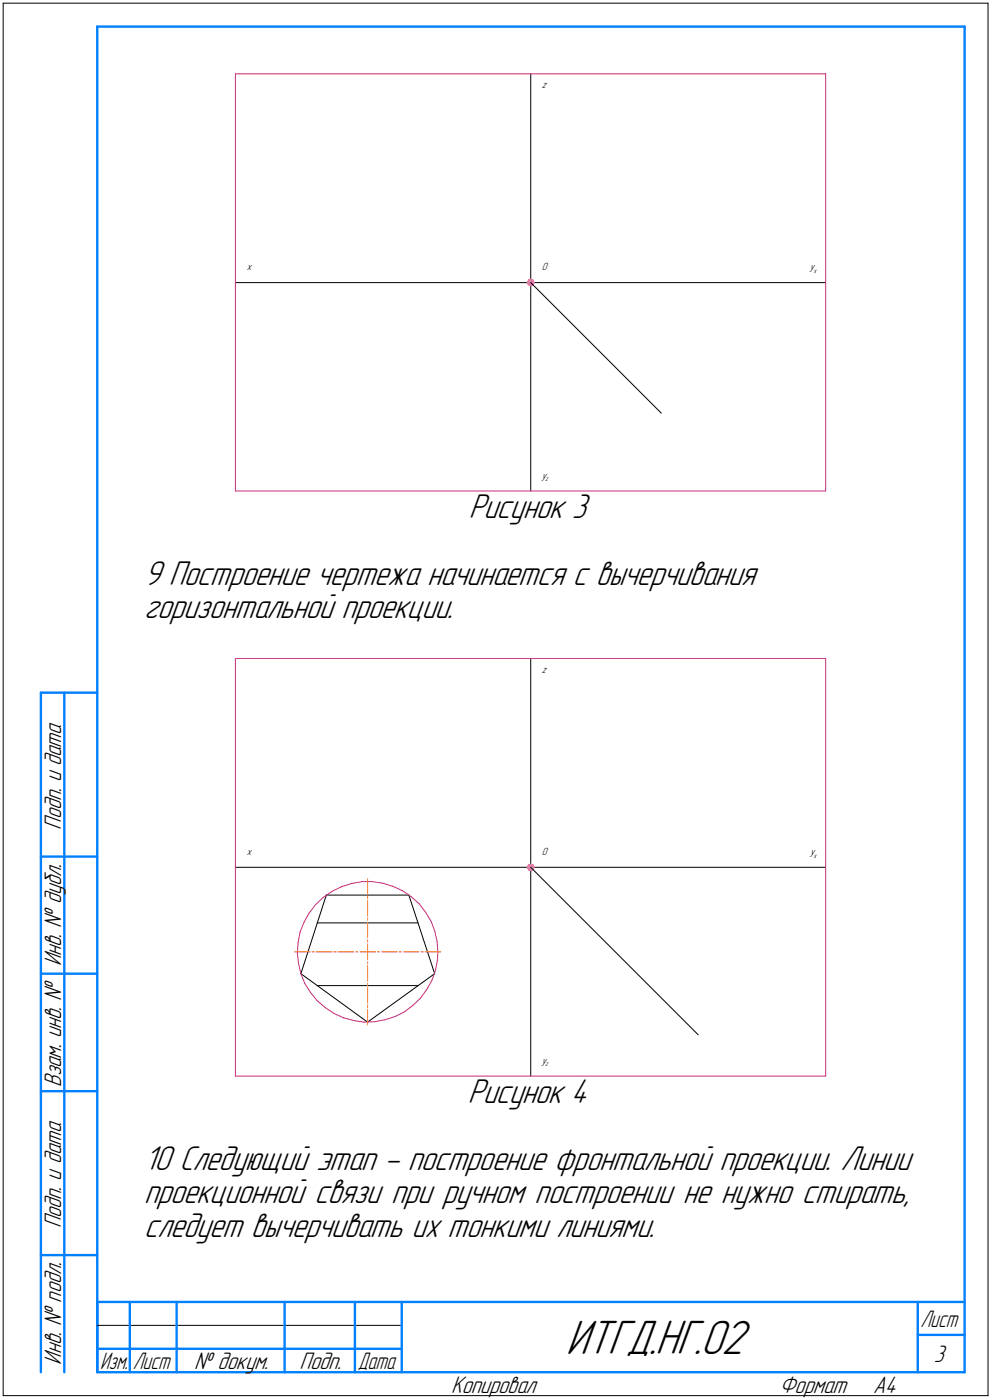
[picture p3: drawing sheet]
<svg xmlns="http://www.w3.org/2000/svg" width="212mm" height="299mm" viewBox="0 0 212 299" stroke-linecap="round" stroke-linejoin="round" font-family="sans-serif">
<g fill="none" stroke="#000" stroke-width=".21">
<path d="M.7 .7h210zM.7 .7v297zM113.2 15.7v44.6zM210.7 .7v297zM50.2 60.3h63zM113.2 60.3h62.9zM113.2 60.3v44.4zM113.2 60.3l27.9 27.8zM113.2 140.5v44.5zM50.2 185h63zM67.6 196.8h21.6zM69.6 190.9h17.6z"/>
<path d="M69.6 190.9l-5.4 16.8zM87.2 190.9l5.5 16.8zM113.2 185h62.9zM113.2 185v44.5zM113.2 185l35.7 35.7zM64.2 207.7l14.2 10.3zM67.6 210.2h21.6zM78.4 218l14.3-10.3zM.7 297.7h210zM20.7 282.7h65z"/>
</g>
<g fill="none" stroke="#0080ff" stroke-width=".51">
<path d="M20.7 5.7h185zM20.7 5.7v287zM205.7 5.7v287zM8.7 147.7v145zM8.7 147.7h12zM13.7 147.7v145zM8.7 182.7h12zM8.7 207.7h12zM8.7 232.7h12zM8.7 267.7h12zM20.7 277.7h185zM20.7 277.7v15z"/>
<path d="M27.7 277.7v15zM37.7 277.7v15zM60.7 277.7v15zM75.7 277.7v15zM85.7 277.7v15zM195.7 277.7v15zM20.7 287.7h7zM20.7 292.7h185zM27.7 287.7h10zM37.7 287.7h23zM60.7 287.7h15zM75.7 287.7h10z"/>
<path d="M195.7 284.7h10z"/>
</g>
<g fill="none" stroke="#c52b79" stroke-width=".21">
<path d="M50.2 15.7h125.9zM50.2 15.7v89zM176.1 15.7v89zM50.2 104.7h125.9zM50.2 140.5h125.9zM50.2 140.5v89zM176.1 140.5v89zM64 198.8l-.4 2.2zM64.9 196.7l-.9 2.1zM66 194.7l-1.1 2zM67.3 193l1.6-1.6zM67.3 193l-1.3 1.7z"/>
<path d="M68.9 191.4l1.9-1.2zM70.8 190.2l2-1.1zM72.8 189.1l2.1-.6zM74.9 188.5l2.3-.5zM77.2 188h2.2zM79.4 188l2.2 .4zM81.6 188.4l2.2 .7zM83.8 189.1l2.1 .9zM85.9 190l1.8 1.3zM87.7 191.3l1.7 1.5zM89.4 192.8l1.4 1.8zM90.8 194.6l1.1 1.9z"/>
<path d="M91.9 196.5l.8 2zM92.7 198.5l.5 2.2zM63.4 203.3l.3 2.2zM63.6 201l-.2 2.3zM63.7 205.5l.5 2.2zM64.2 207.7l.8 2.1zM65 209.8l1.2 1.9zM66.2 211.7l1.4 1.7zM67.6 213.4l1.7 1.5zM69.3 214.9l1.9 1.3zM71.2 216.2l2 .9zM73.2 217.1l2.2 .6z"/>
<path d="M75.4 217.7l2.2 .3zM77.6 218l2.3-.1zM79.9 217.9l2.2-.4zM82.1 217.5l2.1-.7zM84.2 216.8l2.1-1zM86.3 215.8l1.8-1.3zM88.1 214.5l1.6-1.6zM91 211.1l-1.3 1.8zM92.1 209.1l-1.1 2zM92.9 207l-.8 2.1zM93.2 200.7l.2 2.3zM93.3 204.8l-.4 2.2z"/>
<path d="M93.4 203l-.1 1.8zM50.2 229.5h125.9z"/>
</g>
<g fill="#ff8080" stroke="#ff8080" stroke-width=".21">
<path d="M113 59.5h.4zM112.9 59.6h.6zM112.6 59.7h1.1zM112.6 59.8h1.2zM112.6 59.9h1.2zM112.5 59.9h1.4zM112.5 60h1.4zM112.4 60.1h1.6zM112.4 60.2h1.6zM112.4 60.3h1.6zM112.4 60.4h1.6zM112.4 60.5h1.5zM112.5 60.5h1.4zM112.5 60.6h1.3zM112.6 60.7h1.2zM112.6 60.8h1.1zM112.9 60.9h.6zM113 61h.4z"/>
<path d="M112.9 184.3h.6zM112.6 184.4h1.1zM112.6 184.5h1.2zM112.6 184.6h1.2zM112.5 184.7h1.4zM112.5 184.7h1.4zM112.4 184.8h1.6zM112.4 184.9h1.6zM112.4 185h1.6zM112.4 185.1h1.6zM112.4 185.2h1.6zM112.5 185.3h1.4zM112.5 185.3h1.4zM112.6 185.4h1.2zM112.6 185.5h1.2zM112.6 185.6h1.1zM112.9 185.7h.6z"/>
</g>
<g fill="#fff" stroke="#fff" stroke-width=".21">
<path d="M115.6 56h1.5zM115.6 56h1.5zM115.6 56.1h1.5zM115.6 56.2h1.5zM115.6 56.3h1.5zM115.6 56.4h1.5zM115.6 56.5h1.5zM115.6 56.6h1.5zM115.6 56.6h1.5zM115.6 56.7h1.5zM115.6 56.8h1.5zM115.6 56.9h1.5zM115.6 57h1.5zM115.6 57.1h1.5zM115.6 57.2h1.5zM115.6 57.2h1.5zM115.6 57.3h1.5zM115.6 57.4h1.5zM115.6 57.5h1.5zM115.6 57.6h1.5zM115.6 57.7h1.5zM115.6 57.7h1.5zM115.6 57.8h1.5zM115.6 57.9h1.5zM115.6 58h1.5z"/>
<path d="M115.6 100.5h1.9zM115.6 100.6h1.9zM115.6 100.7h1.9zM115.6 100.8h1.9zM115.6 100.8h1.9zM115.6 100.9h1.9zM115.6 101h1.9zM115.6 101.1h1.9zM115.6 101.2h1.9zM115.6 101.3h1.9zM115.6 101.3h1.9zM115.6 101.4h1.9zM115.6 101.5h1.9zM115.6 101.6h1.9zM115.6 101.7h1.9zM115.6 101.8h1.9zM115.6 101.9h1.9zM115.6 101.9h1.9zM115.6 102h1.9zM115.6 102.1h1.9zM115.6 102.2h1.9zM115.6 102.3h1.9zM115.6 102.4h1.9zM115.6 102.4h1.9zM115.6 102.5h1.9zM115.6 102.6h1.9zM115.6 102.7h1.9zM115.6 102.8h1.9zM115.6 102.9h1.9z"/>
<path d="M52.7 56h1.3zM52.7 56h1.3zM52.7 56.1h1.3zM52.7 56.2h1.3zM52.7 56.3h1.3zM52.7 56.4h1.3zM52.7 56.5h1.3zM52.7 56.6h1.3zM52.7 56.6h1.3zM52.7 56.7h1.3zM52.7 56.8h1.3zM52.7 56.9h1.3zM52.7 57h1.3zM52.7 57.1h1.3zM52.7 57.2h1.3zM52.7 57.2h1.3zM52.7 57.3h1.3zM52.7 57.4h1.3zM52.7 57.5h1.3zM52.7 57.6h1.3zM52.7 57.7h1.3zM52.7 57.7h1.3zM52.7 57.8h1.3zM52.7 57.9h1.3zM52.7 58h1.3z"/>
<path d="M115.6 17.2h1.3zM115.6 17.3h1.3zM115.6 17.4h1.3zM115.6 17.4h1.3zM115.6 17.5h1.3zM115.6 17.6h1.3zM115.6 17.7h1.3zM115.6 17.8h1.3zM115.6 17.9h1.3zM115.6 17.9h1.3zM115.6 18h1.3zM115.6 18.1h1.3zM115.6 18.2h1.3zM115.6 18.3h1.3zM115.6 18.4h1.3zM115.6 18.5h1.3zM115.6 18.5h1.3zM115.6 18.6h1.3zM115.6 18.7h1.3zM115.6 18.8h1.3zM115.6 18.9h1.3zM115.6 19h1.3zM115.6 19h1.3zM115.6 19.1h1.3zM115.6 19.2h1.3z"/>
<path d="M172.7 56h2zM172.7 56h2zM172.7 56.1h2zM172.7 56.2h2zM172.7 56.3h2zM172.7 56.4h2zM172.7 56.5h2zM172.7 56.6h2zM172.7 56.6h2zM172.7 56.7h2zM172.7 56.8h2zM172.7 56.9h2zM172.7 57h2zM172.7 57.1h2zM172.7 57.2h2zM172.7 57.2h2zM172.7 57.3h2zM172.7 57.4h2zM172.7 57.5h2zM172.7 57.6h2zM172.7 57.7h2zM172.7 57.7h2zM172.7 57.8h2zM172.7 57.9h2zM172.7 58h2zM172.7 58.1h2zM172.7 58.2h2zM172.7 58.3h2zM172.7 58.3h2zM172.7 58.4h2z"/>
<path d="M115.6 180.8h1.5zM115.6 180.8h1.5zM115.6 180.9h1.5zM115.6 181h1.5zM115.6 181.1h1.5zM115.6 181.2h1.5zM115.6 181.3h1.5zM115.6 181.4h1.5zM115.6 181.4h1.5zM115.6 181.5h1.5zM115.6 181.6h1.5zM115.6 181.7h1.5zM115.6 181.8h1.5zM115.6 181.9h1.5zM115.6 181.9h1.5zM115.6 182h1.5zM115.6 182.1h1.5zM115.6 182.2h1.5zM115.6 182.3h1.5zM115.6 182.4h1.5zM115.6 182.5h1.5zM115.6 182.5h1.5zM115.6 182.6h1.5zM115.6 182.7h1.5zM115.6 182.8h1.5z"/>
<path d="M115.6 225.2h1.9zM115.6 225.3h1.9zM115.6 225.4h1.9zM115.6 225.5h1.9zM115.6 225.6h1.9zM115.6 225.6h1.9zM115.6 225.7h1.9zM115.6 225.8h1.9zM115.6 225.9h1.9zM115.6 226h1.9zM115.6 226.1h1.9zM115.6 226.1h1.9zM115.6 226.2h1.9zM115.6 226.3h1.9zM115.6 226.4h1.9zM115.6 226.5h1.9zM115.6 226.6h1.9zM115.6 226.7h1.9zM115.6 226.7h1.9zM115.6 226.8h1.9zM115.6 226.9h1.9zM115.6 227h1.9zM115.6 227.1h1.9zM115.6 227.2h1.9zM115.6 227.2h1.9zM115.6 227.3h1.9zM115.6 227.4h1.9zM115.6 227.5h1.9zM115.6 227.6h1.9zM115.6 227.7h1.9z"/>
<path d="M52.6 180.8h1.4zM52.6 180.8h1.4zM52.6 180.9h1.4zM52.6 181h1.4zM52.6 181.1h1.4zM52.6 181.2h1.4zM52.6 181.3h1.4zM52.6 181.4h1.4zM52.6 181.4h1.4zM52.6 181.5h1.4zM52.6 181.6h1.4zM52.6 181.7h1.4zM52.6 181.8h1.4zM52.6 181.9h1.4zM52.6 181.9h1.4zM52.6 182h1.4zM52.6 182.1h1.4zM52.6 182.2h1.4zM52.6 182.3h1.4zM52.6 182.4h1.4zM52.6 182.5h1.4zM52.6 182.5h1.4zM52.6 182.6h1.4zM52.6 182.7h1.4zM52.6 182.8h1.4z"/>
<path d="M115.6 141.9h1.3zM115.6 142h1.3zM115.6 142.1h1.3zM115.6 142.2h1.3zM115.6 142.2h1.3zM115.6 142.3h1.3zM115.6 142.4h1.3zM115.6 142.5h1.3zM115.6 142.6h1.3zM115.6 142.7h1.3zM115.6 142.7h1.3zM115.6 142.8h1.3zM115.6 142.9h1.3zM115.6 143h1.3zM115.6 143.1h1.3zM115.6 143.2h1.3zM115.6 143.3h1.3zM115.6 143.3h1.3zM115.6 143.4h1.3zM115.6 143.5h1.3zM115.6 143.6h1.3zM115.6 143.7h1.3zM115.6 143.8h1.3zM115.6 143.8h1.3zM115.6 143.9h1.3z"/>
<path d="M172.8 180.8h2zM172.8 180.8h2zM172.8 180.9h2zM172.8 181h2zM172.8 181.1h2zM172.8 181.2h2zM172.8 181.3h2zM172.8 181.4h2zM172.8 181.4h2zM172.8 181.5h2zM172.8 181.6h2zM172.8 181.7h2zM172.8 181.8h2zM172.8 181.9h2zM172.8 181.9h2zM172.8 182h2zM172.8 182.1h2zM172.8 182.2h2zM172.8 182.3h2zM172.8 182.4h2zM172.8 182.5h2zM172.8 182.5h2zM172.8 182.6h2zM172.8 182.7h2zM172.8 182.8h2zM172.8 182.9h2zM172.8 183h2zM172.8 183h2zM172.8 183.1h2z"/>
</g>
<g fill="none" stroke="#ff8000" stroke-width=".21">
<path d="M78.4 187.5v3.3zM78.4 191.2v.4zM78.4 192.1v3.3zM78.4 195.8v.5zM78.4 196.8v3.2zM62.8 203h3.3zM66.5 203h.6zM67.5 203h3.3zM71.2 203h.5zM72.1 203h3.3zM75.9 203h.4zM76.8 203h1.6z"/>
<path d="M78.4 215.3v3.3zM78.4 214.4v.5zM78.4 210.7v3.3zM78.4 209.8v.4zM78.4 206v3.3zM78.4 205.1v.5zM78.4 203v1.6zM78.4 200.5v.4zM78.4 201.3v1.7zM78.4 203h1.7zM80.5 203h.4zM81.4 203h3.4z"/>
<path d="M85.2 203h.4zM86.1 203h3.2zM89.8 203h.5zM90.7 203h3.3z"/>
</g>
<text font-size="10.9" x="120.7" y="288.8">ИТГД.НГ.02</text>
<g font-size="7.8">
<text x="100" y="110.5">Рисунок 3</text>
<text x="30.7" y="124.7">9 Построение чертежа начинается с вычерчивания</text>
<text x="30.7" y="131.9">горизонтальной проекции.</text>
<text x="99.8" y="235.2">Рисунок 4</text>
<text x="30.7" y="249.5">10 Следующий этап - построение фронтальной проекции. Линии</text>
<text x="30.7" y="256.6">проекционной связи при ручном построении не нужно стирать,</text>
<text x="30.7" y="263.8">следует вычерчивать их тонкими линиями.</text>
</g>
<g font-size="5.4">
<text x="13" y="177" transform="rotate(-90 13 177)">Подп. и дата</text>
<text x="13" y="206.1" transform="rotate(-90 13 206.1)">Инв. № дубл.</text>
<text x="13" y="231.8" transform="rotate(-90 13 231.8)">Взам. инв. №</text>
<text x="13" y="262" transform="rotate(-90 13 262)">Подп. и дата</text>
<text x="13" y="291.1" transform="rotate(-90 13 291.1)">Инв. № подл.</text>
<text x="41.4" y="292">№ докум.</text>
<text x="63.9" y="292">Подп.</text>
<text x="199.1" y="290.5">3</text>
<text x="96.3" y="297">Копировал</text>
<text x="166.3" y="297">Формат</text>
<text x="186.3" y="297">A4</text>
</g>
<g font-size="5.3">
<text x="196.4" y="283">Лист</text>
<text x="21.4" y="292">Изм.</text>
<text x="28.4" y="292">Лист</text>
<text x="76.4" y="292">Дата</text>
</g>
<g font-size="2.4">
<text x="115.6" y="18.9">z</text>
<text x="52.6" y="57.7">x</text>
<text x="115.6" y="57.7">О</text>
<text x="172.8" y="57.7">y</text>
<text x="115.6" y="102.1">y</text>
<text x="115.6" y="143.6">z</text>
<text x="52.6" y="182.4">x</text>
<text x="115.6" y="182.4">О</text>
<text x="172.8" y="182.4">y</text>
<text x="115.6" y="226.9">y</text>
</g>
<g font-size="1.6">
<text x="173.5" y="58.2">x</text>
<text x="116.3" y="102.7">z</text>
<text x="173.5" y="182.9">x</text>
<text x="116.3" y="227.4">z</text>
</g>
</svg>
